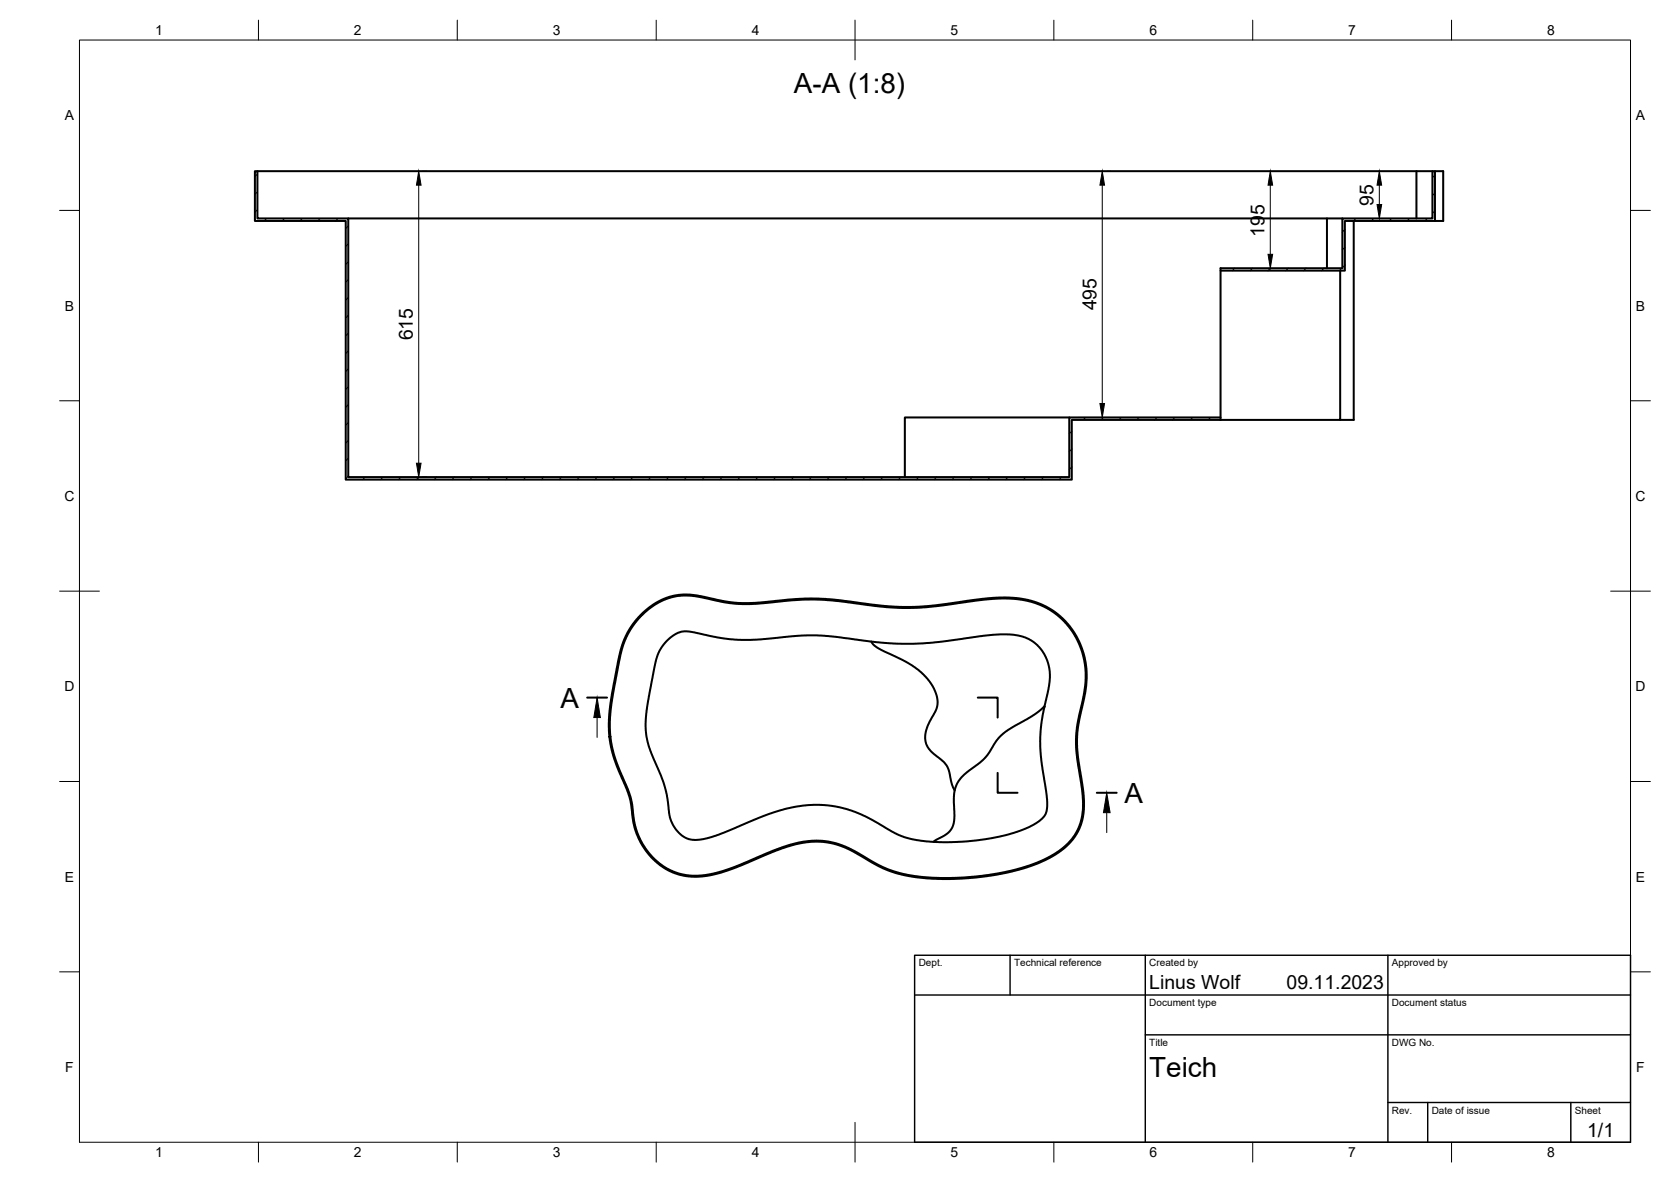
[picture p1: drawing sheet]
<svg xmlns="http://www.w3.org/2000/svg" width="420mm" height="297mm" viewBox="0 0 420 297" stroke-linecap="round" stroke-linejoin="round" font-family="sans-serif">
<!-- layer: Visible -->
<g fill="none" stroke="#000" stroke-width=".51">
<path d="M64.7 43h295.5M87.6 54.9h249.9M333.7 54.9v12.5M340.4 55.5v50h-3.4M356.2 43v11.9M360.8 43h2.1v12.5h-2.1M306.9 68h31.3v-12.5h22.6v-12.5h-.6v11.9h-22.7v12.5h-30.6v38.1M337 68v37.5h-30.1M268.9 104.9h-41.4v15M306.9 104.9h-38v15h-181.3v-65h-22.9v-11.9h-.6v12.5h22.8v65h182.6v-15h37.4M160.9 155.1l2-1.8a15.1 15.1 0 0 1 14.4-3l4.9 1.1 3.5 .4h4.2l4.5-.5a69.7 69.7 0 0 1 23 .6l6 .7 5.5 .2 4-.2 6.5-.8a90.1 90.1 0 0 1 12.6-1.4l2.4 .1a19.3 19.3 0 0 1 18.2 23.6l-1.7 8-.3 3.5 .2 4.7 1.4 10a14.1 14.1 0 0 1-8.1 14.9 55.5 55.5 0 0 1-22.8 5.4l-7.4-.1-4-.4-3.4-.6-2.6-.8-2.2-.9-6.6-3.8-2.7-1.3-4-1.2-2.8-.2-3.6 .2-3.9 1-4.1 1.4-8.5 3.7-3.9 1.3a16.8 16.8 0 0 1-14.1-.8 18.4 18.4 0 0 1-8.5-15.5l-.9-3.5-2.6-6.3-1.2-3.5-.9-4.5-.1-3.4 .2-2.8 .7-4.4 2.2-11.1 .8-2.2 .9-2 1.2-1.8zM161 154.7l.9-1a15.4 15.4 0 0 1 15.5-3.6l4.8 1 3.7 .4h4l5.1-.5a70.2 70.2 0 0 1 22.5 .7l7.5 .8h5.5a193.8 193.8 0 0 0 17.1-2.1l5.6-.2a19.6 19.6 0 0 1 19.7 23.9l-1.8 8-.3 3.5 .2 4.4 1.5 10.2a14.3 14.3 0 0 1-8.3 15.2 56.8 56.8 0 0 1-23.9 5.5l-7.3-.2-3.5-.4-3.7-.7-2.5-.9-2.2-.9-6.6-3.8-2.4-1.2-3.2-.9-3.3-.4-3.6 .3-4.2 1-3.7 1.4-8.9 3.7-3.9 1.4a16.6 16.6 0 0 1-14.8-1.5 18.7 18.7 0 0 1-7.8-15.1l-.8-3.6-2.6-6.2-1.5-4.5-.6-3.2-.1-4.2 .8-6.8 2.2-10.9 .8-2.5 1-2 1.2-1.9z"/>
<path d="M167.5 161.2l2.4-1.9 1.2-.5 1-.1 2.4 .2 6.8 1.4 4.4 .5h4.1l11.9-1.1h3.7l4.7 .3 10.3 1.4 5.4 .4h3.7l5-.3 12.8-1.7 4.4-.4 4 .2 2.9 .9 2.2 1.6 1.4 1.7 1.1 2.2 .6 2.7-.1 3.6-1.6 7.5-.6 5.6 .3 5.9 1.4 9.7v1.9l-.4 1.7-1.4 1.6-2.6 1.6-3.1 1.2-3.2 .9-4.8 1-4.7 .5-4.6 .3-3.5-.1-4.6-.5-3.7-1-2.5-1.2-6.6-3.7-4.7-1.9-5.1-.9-4.5-.1-4.4 .7-4.6 1.2-12.4 5.1-3.7 1.3-3.2 .5-2.4-.4-1.2-.8-1-1-.9-1.1-.8-1.5-.4-1.9-.4-3.5-.6-2.8-1-3-2.8-6.6-.6-2-.5-2.3-.1-2.5 .3-3.1 2.2-12 1-3zM219.1 161.2l.5 .8 1.2 .9 6.4 3.1 3.5 2.2 2.5 2.4 1.5 2.2 .9 2.2 .1 2.3-.5 1.4-2 4-.6 2.3a5.7 5.7 0 0 0 3 5.1l1.8 1.4 .8 1.2 .5 1.4 .6 2.9 .8 1.6M262.7 177.4l-2.8 2.3-5.2 3-2.3 1.5-1.9 2-2.7 4.2-1.5 1.3-3.8 2.9-1.1 1.1-.8 1.4-.6 2-.2 1.3 .2 5.3-.5 2.1-1.3 1.7-3.5 2.1"/>
</g>
<!-- layer: BORDER -->
<g fill="none" stroke="#000" stroke-width=".25">
<path d="M20 10.1h390v276.9h-390zM65 5.1v5M115 5.1v5M165 5.1v5M215 5.1v10M265 5.1v5M315 5.1v5M365 5.1v5M15 52.9h5M410 52.9h5M15 100.7h5M410 100.7h5"/>
<path d="M15 148.6h10M405 148.6h10M15 196.4h5M410 196.4h5M15 244.2h5M410 244.2h5M65 287v5M115 287v5M165 287v5M215 282.1v9.9M265 287v5M315 287v5"/>
<path d="M365 287v5"/>
</g>
<!-- layer: TITLEBLOCK -->
<path d="M230 240.1h180v46.9h-180zM230 250h180M254 240.1v9.9M288 240.1v46.9M349 240.1v46.9M288 260.1h122M349 277.1h61M359 277.1v9.9M395 277.1v9.9" fill="none" stroke="#000" stroke-width=".36"/>
<!-- layer: Section Lines -->
<path d="M147.6 175.3h5M245.9 175.3h4.9v5M250.8 194.2v5h5M275.8 199.2h5" fill="none" stroke="#000" stroke-width=".51"/>
<path d="M150.1 180.3v5M278.3 204.2v5" fill="none" stroke="#000" stroke-width=".25"/>
<path d="M150.1 175.3l.9 5h-1.7zM278.3 199.2l.8 5h-1.6z" fill="#000" stroke="#000" stroke-width=".25"/>
<!-- layer: Hatching -->
<g fill="none" stroke="#000" stroke-width=".25">
<path d="M64.7 43.7l-.6 .7M64.7 48.2l-.6 .7M64.7 52.7l-.6 .6M67 54.9l-.6 .6M71.5 54.9l-.6 .6M76 54.9l-.6 .6M80.5 54.9l-.6 .6M85 54.9l-.6 .6M87.5 56.8l-.6 .7M338.1 57.7l-.6 .6M340.9 54.9l-.6 .6M345.4 54.9l-.6 .6"/>
<path d="M349.9 54.9l-.6 .6M354.4 54.9l-.6 .6M358.9 54.9l-.7 .6M360.8 44l-.6 .6M360.8 48.5l-.6 .6M360.8 53l-.6 .6M87.5 61.3l-.6 .6M87.5 65.8l-.6 .6M87.5 70.3l-.6 .6M87.5 74.8l-.6 .6M87.5 79.3l-.6 .6M310.5 67.4l-.7 .6"/>
<path d="M314.9 67.4l-.6 .6M319.4 67.4l-.6 .6M323.9 67.4l-.6 .6M328.4 67.4l-.6 .6M332.9 67.4l-.6 .6M337.4 67.4l-.6 .6M338.1 62.2l-.6 .6M338.1 66.7l-.6 .6M87.5 83.8l-.6 .6M87.5 88.3l-.6 .6M87.5 92.7l-.6 .7M87.5 97.2l-.6 .7"/>
<path d="M87.5 101.7l-.6 .7M87.5 106.2l-.6 .7M87.5 110.7l-.6 .6M87.5 115.2l-.6 .6M87.5 119.7l-.6 .6M91.8 119.9l-.6 .6M96.3 119.9l-.6 .6M100.8 119.9l-.6 .6M105.3 119.9l-.6 .6M109.8 119.9l-.6 .6M114.3 119.9l-.7 .6M118.8 119.9l-.6 .6"/>
<path d="M123.3 119.9l-.7 .6M127.7 119.9l-.6 .6M132.2 119.9l-.6 .6M136.7 119.9l-.6 .6M141.2 119.9l-.6 .6M145.7 119.9l-.6 .6M150.2 119.9l-.6 .6M154.7 119.9l-.6 .6M159.2 119.9l-.6 .6M163.7 119.9l-.7 .6M168.1 119.9l-.6 .6M172.7 119.9l-.7 .6"/>
<path d="M177.1 119.9l-.6 .6M181.6 119.9l-.6 .6M186.1 119.9l-.6 .6M190.6 119.9l-.6 .6M195.1 119.9l-.6 .6M199.6 119.9l-.6 .6M204.1 119.9l-.6 .6M208.6 119.9l-.7 .6M213.1 119.9l-.7 .6M217.6 119.9l-.7 .6M222 119.9l-.6 .6M226.5 119.9l-.6 .6"/>
<path d="M231 119.9l-.6 .6M235.5 119.9l-.6 .6M240 119.9l-.6 .6M244.5 119.9l-.6 .6M249 119.9l-.7 .6M253.5 119.9l-.7 .6M258 119.9l-.7 .6M262.4 119.9l-.6 .6M266.9 119.9l-.6 .6M269.5 108.4l-.7 .6M269.5 112.9l-.7 .6M269.5 117.4l-.7 .6"/>
<path d="M273 104.9l-.7 .6M277.5 104.9l-.7 .6M281.9 104.9l-.6 .6M286.4 104.9l-.6 .6M290.9 104.9l-.6 .6M295.4 104.9l-.6 .6M299.9 104.9l-.6 .6M304.4 104.9l-.6 .6"/>
</g>
<!-- layer: FD_Dimensions -->
<path d="M105.3 46.5v69.9M106.1 43h1.3M277.2 46.5v54.9M278.5 43h.8M319.4 46.5v17.4M346.8 46.5v4.9M106.1 119.9h1.3M270.9 104.9h8.4" fill="none" stroke="#000" stroke-width=".25"/>
<path d="M105.3 43l.6 3.5h-1.2zM277.2 43l.5 3.5h-1.1zM319.4 43l.6 3.5h-1.2zM346.2 51.4h1.2l-.6 3.5zM346.8 43l.6 3.5h-1.2zM318.8 63.9h1.2l-.6 3.5zM104.7 116.4h1.2l-.6 3.5zM276.6 101.4h1.1l-.5 3.5z" fill="#000" stroke="#000" stroke-width=".25"/>
<g font-size="7">
<text x="199.6" y="23.3">A-A (1:8)</text>
<text x="141" y="177.8">A</text>
<text x="282.8" y="201.7">A</text>
<text x="289" y="270.6">Teich</text>
</g>
<g font-size="4.9">
<text x="345.4" y="51.7" transform="rotate(-90 345.4 51.7)">95</text>
<text x="317.9" y="59.5" transform="rotate(-90 317.9 59.5)">195</text>
<text x="275.7" y="78" transform="rotate(-90 275.7 78)">495</text>
<text x="103.8" y="85.5" transform="rotate(-90 103.8 85.5)">615</text>
<text x="289" y="248.5">Linus Wolf</text>
<text x="323.5" y="248.5">09.11.2023</text>
<text x="399.1" y="285.7">1/1</text>
</g>
<g font-size="3.5">
<text x="39" y="8.8">1</text>
<text x="89" y="8.8">2</text>
<text x="139" y="8.8">3</text>
<text x="189" y="8.8">4</text>
<text x="239" y="8.8">5</text>
<text x="289" y="8.8">6</text>
<text x="339" y="8.8">7</text>
<text x="389" y="8.8">8</text>
<text x="16.3" y="30.2">A</text>
<text x="411.3" y="30.2">A</text>
<text x="16.3" y="78">B</text>
<text x="411.3" y="78">B</text>
<text x="16.2" y="125.9">C</text>
<text x="411.2" y="125.9">C</text>
<text x="16.2" y="173.7">D</text>
<text x="411.2" y="173.7">D</text>
<text x="16.3" y="221.6">E</text>
<text x="411.3" y="221.6">E</text>
<text x="16.4" y="269.4">F</text>
<text x="411.4" y="269.4">F</text>
<text x="39" y="290.8">1</text>
<text x="89" y="290.8">2</text>
<text x="139" y="290.8">3</text>
<text x="189" y="290.8">4</text>
<text x="239" y="290.8">5</text>
<text x="289" y="290.8">6</text>
<text x="339" y="290.8">7</text>
<text x="389" y="290.8">8</text>
</g>
<g font-size="2.5">
<text x="231" y="242.9">Dept.</text>
<text x="255" y="242.9">Technical reference</text>
<text x="289" y="242.9">Created by</text>
<text x="350" y="242.9">Approved by</text>
<text x="289" y="252.8">Document type</text>
<text x="350" y="252.8">Document status</text>
<text x="289" y="262.9">Title</text>
<text x="350" y="262.9">DWG No.</text>
<text x="350" y="279.9">Rev.</text>
<text x="360" y="279.9">Date of issue</text>
<text x="396" y="279.9">Sheet</text>
</g>
</svg>
